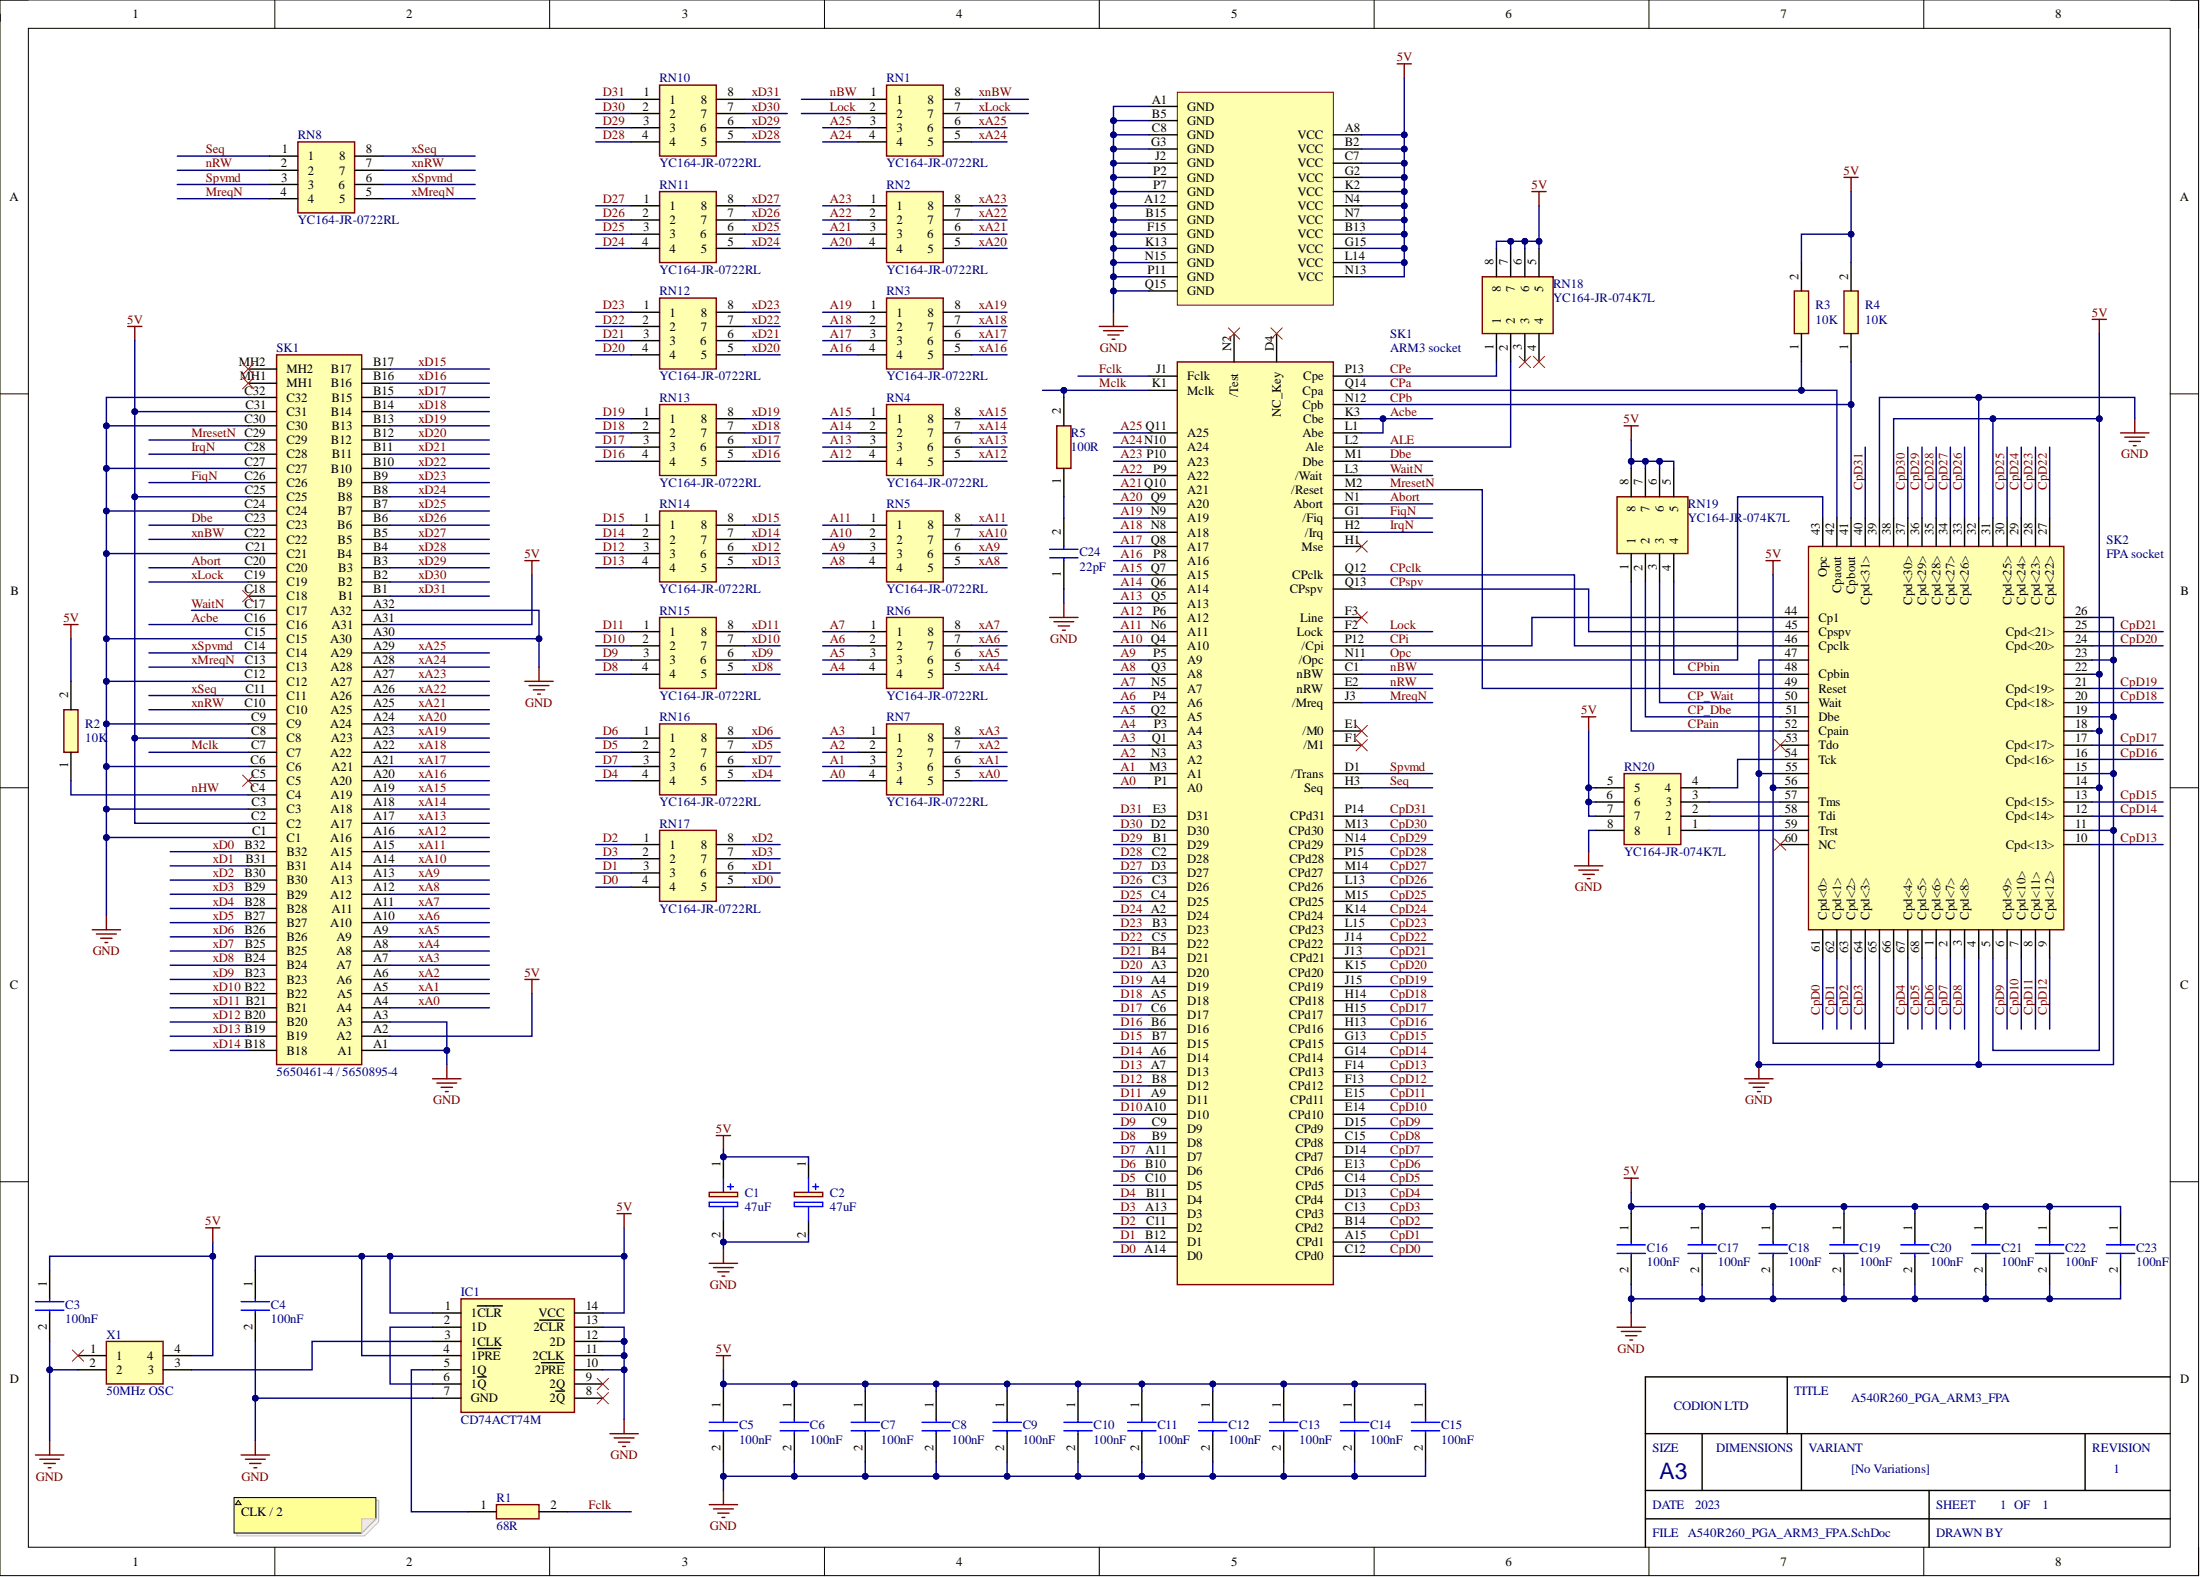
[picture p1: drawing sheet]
# Altium project A540R260_PGA_ARM3_FPA.PrjPcb
Project_Title: A540R260_PGA_ARM3_FPA; Sch_ReleaseDate: 2023; Sch_RevNo: 1
1 sheet, 53 parts. Net scope: global (net labels, ports and power ports of the same name join across sheets).
Board file: A540R260_PGA_ARM3_FPA.PcbDoc

## Sheet A540R260_PGA_ARM3_FPA.SchDoc
size A3; SheetNumber: 1; SheetTotal: 1

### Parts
(Parts that share a designator on the sheet are numbered #1, #2 ... from top to bottom, then left to right.)
C1  47uF  [EEE1AA101SP]
C2  47uF  [EEE1AA101SP]
C3  100nF  [CAPC2012X145N]
C4  100nF  [CAPC2012X145N]
C5  100nF  [CAPC2012X145N]
C6  100nF  [CAPC2012X145N]
C7  100nF  [CAPC2012X145N]
C8  100nF  [CAPC2012X145N]
C9  100nF  [CAPC2012X145N]
C10  100nF  [CAPC2012X145N]
C11  100nF  [CAPC2012X145N]
C12  100nF  [CAPC2012X145N]
C13  100nF  [CAPC2012X145N]
C14  100nF  [CAPC2012X145N]
C15  100nF  [CAPC2012X145N]
C16  100nF  [CAPC2012X145N]
C17  100nF  [CAPC2012X145N]
C18  100nF  [CAPC2012X145N]
C19  100nF  [CAPC2012X145N]
C20  100nF  [CAPC2012X145N]
C21  100nF  [CAPC2012X145N]
C22  100nF  [CAPC2012X145N]
C23  100nF  [CAPC2012X145N]
C24  22pF  [CAPC1608X90N]
IC1  CD74ACT74M  [SOIC127P600X175-14N]
R1  value 68R  [RESC2012X50N]  (hidden comment: CRCW080568R0FKEA)
R2  10K  [RESC2012X60N]
R3  10K  [RESC2012X60N]
R4  10K  [RESC2012X60N]
R5  100R  [RESC2012X60N]
RN1  YC164-JR-0722RL  [YC164JR072K2L]
RN2  YC164-JR-0722RL  [YC164JR072K2L]
RN3  YC164-JR-0722RL  [YC164JR072K2L]
RN4  YC164-JR-0722RL  [YC164JR072K2L]
RN5  YC164-JR-0722RL  [YC164JR072K2L]
RN6  YC164-JR-0722RL  [YC164JR072K2L]
RN7  YC164-JR-0722RL  [YC164JR072K2L]
RN8  YC164-JR-0722RL  [YC164JR072K2L]
RN10  YC164-JR-0722RL  [YC164JR072K2L]
RN11  YC164-JR-0722RL  [YC164JR072K2L]
RN12  YC164-JR-0722RL  [YC164JR072K2L]
RN13  YC164-JR-0722RL  [YC164JR072K2L]
RN14  YC164-JR-0722RL  [YC164JR072K2L]
RN15  YC164-JR-0722RL  [YC164JR072K2L]
RN16  YC164-JR-0722RL  [YC164JR072K2L]
RN17  YC164-JR-0722RL  [YC164JR072K2L]
RN18  YC164-JR-074K7L  [YC164JR07220RL]
RN19  YC164-JR-074K7L  [YC164JR07220RL]
RN20  YC164-JR-074K7L  [YC164JR07220RL]
SK1#1  ARM3 socket  [PGA_ARM3]
SK1#2  5650461-4 / 5650895-4  [56504614]
SK2  FPA socket  [MEMC_Socket]
X1  50MHz OSC  [DIPS762W56P1524L1778H241Q4N]

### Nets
5V: C1.1(+) C2.1(+) C3.1 C4.1 C5.1 C6.1 C7.1 C8.1 C9.1 C10.1 C11.1 C12.1 C13.1 C14.1 C15.1 C16.1 C17.1 C18.1 C19.1 C20.1 C21.1 C22.1 C23.1 IC1.1(1~{CLR}) IC1.4(1~{PRE}) IC1.14(VCC) R2.2 R3.2 R4.2 RN18.5 RN18.6 RN18.7 RN18.8 RN19.5 RN19.6 RN19.7 RN19.8 RN20.5 RN20.6 RN20.7 SK1#1.A8(VCC) SK1#1.B2(VCC) SK1#1.B13(VCC) SK1#1.C7(VCC) SK1#1.G2(VCC) SK1#1.G15(VCC) SK1#1.K2(VCC) SK1#1.L14(VCC) SK1#1.N4(VCC) SK1#1.N7(VCC) SK1#1.N13(VCC) SK1#2.A2 SK1#2.A31 SK1#2.C2 SK1#2.C8 SK1#2.C25 SK1#2.C31 SK2.5 SK2.14 SK2.18 SK2.22 SK2.31 SK2.38 SK2.56 SK2.66 X1.4
GND: C1.2(-) C2.2(-) C3.2 C4.2 C5.2 C6.2 C7.2 C8.2 C9.2 C10.2 C11.2 C12.2 C13.2 C14.2 C15.2 C16.2 C17.2 C18.2 C19.2 C20.2 C21.2 C22.2 C23.2 C24.1 IC1.7(GND) IC1.10(2~{PRE}) IC1.11(2CLK) IC1.12(2D) IC1.13(2~{CLR}) RN20.8 SK1#1.A1(GND) SK1#1.A12(GND) SK1#1.B5(GND) SK1#1.B15(GND) SK1#1.C8(GND) SK1#1.F15(GND) SK1#1.G3(GND) SK1#1.J2(GND) SK1#1.K13(GND) SK1#1.N15(GND) SK1#1.P2(GND) SK1#1.P7(GND) SK1#1.P11(GND) SK1#1.Q15(GND) SK1#2.A1 SK1#2.A3 SK1#2.A30 SK1#2.A32 SK1#2.C1 SK1#2.C3 SK1#2.C6 SK1#2.C9 SK1#2.C12 SK1#2.C15 SK1#2.C21 SK1#2.C24 SK1#2.C27 SK1#2.C30 SK1#2.C32 SK2.4 SK2.11 SK2.15 SK2.19 SK2.23 SK2.26 SK2.32 SK2.39 SK2.47 SK2.55 SK2.65 X1.2
A0: RN7.4 SK1#1.P1(A0)
A1: RN7.3 SK1#1.M3(A1)
A2: RN7.2 SK1#1.N3(A2)
A3: RN7.1 SK1#1.Q1(A3)
A4: RN6.4 SK1#1.P3(A4)
A5: RN6.3 SK1#1.Q2(A5)
A6: RN6.2 SK1#1.P4(A6)
A7: RN6.1 SK1#1.N5(A7)
A8: RN5.4 SK1#1.Q3(A8)
A9: RN5.3 SK1#1.P5(A9)
A10: RN5.2 SK1#1.Q4(A10)
A11: RN5.1 SK1#1.N6(A11)
A12: RN4.4 SK1#1.P6(A12)
A13: RN4.3 SK1#1.Q5(A13)
A14: RN4.2 SK1#1.Q6(A14)
A15: RN4.1 SK1#1.Q7(A15)
A16: RN3.4 SK1#1.P8(A16)
A17: RN3.3 SK1#1.Q8(A17)
A18: RN3.2 SK1#1.N8(A18)
A19: RN3.1 SK1#1.N9(A19)
A20: RN2.4 SK1#1.Q9(A20)
A21: RN2.3 SK1#1.Q10(A21)
A22: RN2.2 SK1#1.P9(A22)
A23: RN2.1 SK1#1.P10(A23)
A24: RN1.4 SK1#1.N10(A24)
A25: RN1.3 SK1#1.Q11(A25)
Abort: SK1#1.N1(Abort) SK1#2.C20
Acbe: SK1#1.K3(Cbe) SK1#1.L1(Abe) SK1#2.C16
ALE: RN18.2 SK1#1.L2(Ale)
CP_Dbe: RN19.2 SK2.51(Dbe)
CP_Wait: RN19.3 SK2.50(Wait)
CPa: R3.1 SK1#1.Q14(Cpa) SK2.42(Cpaout)
CPain: RN19.1 SK2.52(Cpain)
CPb: R4.1 SK1#1.N12(Cpb) SK2.41(Cpbout)
CPbin: RN19.4 SK2.48(Cpbin)
CPclk: SK1#1.Q12(CPclk) SK2.46(Cpclk)
CpD0: SK1#1.C12(CPd0) SK2.61(Cpd<0>)
CpD1: SK1#1.A15(CPd1) SK2.62(Cpd<1>)
CpD2: SK1#1.B14(CPd2) SK2.63(Cpd<2>)
CpD3: SK1#1.C13(CPd3) SK2.64(Cpd<3>)
CpD4: SK1#1.D13(CPd4) SK2.67(Cpd<4>)
CpD5: SK1#1.C14(CPd5) SK2.68(Cpd<5>)
CpD6: SK1#1.E13(CPd6) SK2.1(Cpd<6>)
CpD7: SK1#1.D14(CPd7) SK2.2(Cpd<7>)
CpD8: SK1#1.C15(CPd8) SK2.3(Cpd<8>)
CpD9: SK1#1.D15(CPd9) SK2.6(Cpd<9>)
CpD10: SK1#1.E14(CPd10) SK2.7(Cpd<10>)
CpD11: SK1#1.E15(CPd11) SK2.8(Cpd<11>)
CpD12: SK1#1.F13(CPd12) SK2.9(Cpd<12>)
CpD13: SK1#1.F14(CPd13) SK2.10(Cpd<13>)
CpD14: SK1#1.G14(CPd14) SK2.12(Cpd<14>)
CpD15: SK1#1.G13(CPd15) SK2.13(Cpd<15>)
CpD16: SK1#1.H13(CPd16) SK2.16(Cpd<16>)
CpD17: SK1#1.H15(CPd17) SK2.17(Cpd<17>)
CpD18: SK1#1.H14(CPd18) SK2.20(Cpd<18>)
CpD19: SK1#1.J15(CPd19) SK2.21(Cpd<19>)
CpD20: SK1#1.K15(CPd20) SK2.24(Cpd<20>)
CpD21: SK1#1.J13(CPd21) SK2.25(Cpd<21>)
CpD22: SK1#1.J14(CPd22) SK2.27(Cpd<22>)
CpD23: SK1#1.L15(CPd23) SK2.28(Cpd<23>)
CpD24: SK1#1.K14(CPd24) SK2.29(Cpd<24>)
CpD25: SK1#1.M15(CPd25) SK2.30(Cpd<25>)
CpD26: SK1#1.L13(CPd26) SK2.33(Cpd<26>)
CpD27: SK1#1.M14(CPd27) SK2.34(Cpd<27>)
CpD28: SK1#1.P15(CPd28) SK2.35(Cpd<28>)
CpD29: SK1#1.N14(CPd29) SK2.36(Cpd<29>)
CpD30: SK1#1.M13(CPd30) SK2.37(Cpd<30>)
CpD31: SK1#1.P14(CPd31) SK2.40(Cpd<31>)
CPe: RN18.1 SK1#1.P13(Cpe)
CPi: SK1#1.P12(/Cpi) SK2.44(Cp1)
CPspv: SK1#1.Q13(CPspv) SK2.45(Cpspv)
D0: RN17.4 SK1#1.A14(D0)
D1: RN17.3 SK1#1.B12(D1)
D2: RN17.1 SK1#1.C11(D2)
D3: RN17.2 SK1#1.A13(D3)
D4: RN16.4 SK1#1.B11(D4)
D5: RN16.2 SK1#1.C10(D5)
D6: RN16.1 SK1#1.B10(D6)
D7: RN16.3 SK1#1.A11(D7)
D8: RN15.4 SK1#1.B9(D8)
D9: RN15.3 SK1#1.C9(D9)
D10: RN15.2 SK1#1.A10(D10)
D11: RN15.1 SK1#1.A9(D11)
D12: RN14.3 SK1#1.B8(D12)
D13: RN14.4 SK1#1.A7(D13)
D14: RN14.2 SK1#1.A6(D14)
D15: RN14.1 SK1#1.B7(D15)
D16: RN13.4 SK1#1.B6(D16)
D17: RN13.3 SK1#1.C6(D17)
D18: RN13.2 SK1#1.A5(D18)
D19: RN13.1 SK1#1.A4(D19)
D20: RN12.4 SK1#1.A3(D20)
D21: RN12.3 SK1#1.B4(D21)
D22: RN12.2 SK1#1.C5(D22)
D23: RN12.1 SK1#1.B3(D23)
D24: RN11.4 SK1#1.A2(D24)
D25: RN11.3 SK1#1.C4(D25)
D26: RN11.2 SK1#1.C3(D26)
D27: RN11.1 SK1#1.D3(D27)
D28: RN10.4 SK1#1.C2(D28)
D29: RN10.3 SK1#1.B1(D29)
D30: RN10.2 SK1#1.D2(D30)
D31: RN10.1 SK1#1.E3(D31)
Dbe: SK1#1.M1(Dbe) SK1#2.C23
Fclk: R1.2 SK1#1.J1(Fclk)
FiqN: SK1#1.G1(/Fiq) SK1#2.C26
IrqN: SK1#1.H2(/Irq) SK1#2.C28
Lock: RN1.2 SK1#1.F2(Lock)
Mclk: R5.2 SK1#1.K1(Mclk) SK1#2.C7
MreqN: RN8.4 SK1#1.J3(/Mreq)
MresetN: SK1#1.M2(/Reset) SK1#2.C29 SK2.49(Reset)
nBW: RN1.1 SK1#1.C1(nBW)
nHW: R2.1 SK1#2.C4
nRW: RN8.2 SK1#1.E2(nRW)
Opc: SK1#1.N11(/Opc) SK2.43(Opc)
Seq: RN8.1 SK1#1.H3(Seq)
Spvmd: RN8.3 SK1#1.D1(/Trans)
WaitN: SK1#1.L3(/Wait) SK1#2.C17
xA0: RN7.5 SK1#2.A4
xA1: RN7.6 SK1#2.A5
xA2: RN7.7 SK1#2.A6
xA3: RN7.8 SK1#2.A7
xA4: RN6.5 SK1#2.A8
xA5: RN6.6 SK1#2.A9
xA6: RN6.7 SK1#2.A10
xA7: RN6.8 SK1#2.A11
xA8: RN5.5 SK1#2.A12
xA9: RN5.6 SK1#2.A13
xA10: RN5.7 SK1#2.A14
xA11: RN5.8 SK1#2.A15
xA12: RN4.5 SK1#2.A16
xA13: RN4.6 SK1#2.A17
xA14: RN4.7 SK1#2.A18
xA15: RN4.8 SK1#2.A19
xA16: RN3.5 SK1#2.A20
xA17: RN3.6 SK1#2.A21
xA18: RN3.7 SK1#2.A22
xA19: RN3.8 SK1#2.A23
xA20: RN2.5 SK1#2.A24
xA21: RN2.6 SK1#2.A25
xA22: RN2.7 SK1#2.A26
xA23: RN2.8 SK1#2.A27
xA24: RN1.5 SK1#2.A28
xA25: RN1.6 SK1#2.A29
xD0: RN17.5 SK1#2.B32
xD1: RN17.6 SK1#2.B31
xD2: RN17.8 SK1#2.B30
xD3: RN17.7 SK1#2.B29
xD4: RN16.5 SK1#2.B28
xD5: RN16.7 SK1#2.B27
xD6: RN16.8 SK1#2.B26
xD7: RN16.6 SK1#2.B25
xD8: RN15.5 SK1#2.B24
xD9: RN15.6 SK1#2.B23
xD10: RN15.7 SK1#2.B22
xD11: RN15.8 SK1#2.B21
xD12: RN14.6 SK1#2.B20
xD13: RN14.5 SK1#2.B19
xD14: RN14.7 SK1#2.B18
xD15: RN14.8 SK1#2.B17
xD16: RN13.5 SK1#2.B16
xD17: RN13.6 SK1#2.B15
xD18: RN13.7 SK1#2.B14
xD19: RN13.8 SK1#2.B13
xD20: RN12.5 SK1#2.B12
xD21: RN12.6 SK1#2.B11
xD22: RN12.7 SK1#2.B10
xD23: RN12.8 SK1#2.B9
xD24: RN11.5 SK1#2.B8
xD25: RN11.6 SK1#2.B7
xD26: RN11.7 SK1#2.B6
xD27: RN11.8 SK1#2.B5
xD28: RN10.5 SK1#2.B4
xD29: RN10.6 SK1#2.B3
xD30: RN10.7 SK1#2.B2
xD31: RN10.8 SK1#2.B1
xLock: RN1.7 SK1#2.C19
xMreqN: RN8.5 SK1#2.C13
xnBW: RN1.8 SK1#2.C22
xnRW: RN8.7 SK1#2.C10
xSeq: RN8.8 SK1#2.C11
xSpvmd: RN8.6 SK1#2.C14
NetC24_2: C24.2 R5.1
NetIC1_2: IC1.2(1D) IC1.6(1~{Q})
NetIC1_3: IC1.3(1CLK) X1.3
NetIC1_5: IC1.5(1Q) R1.1
NetRN20_1: RN20.1 SK2.59(Trst)
NetRN20_2: RN20.2 SK2.58(Tdi)
NetRN20_3: RN20.3 SK2.57(Tms)
NetRN20_4: RN20.4 SK2.54(Tck)

Not connected (* = marked no-connect by the designer): IC1 8(2~{Q})* 9(2Q)*; RN18 3* 4*; SK1#1 D4(NC_Key)* E1(/M0)* F1(/M1)* F3(Line)* H1(Mse)* N2(/Test)*; SK1#2 C5* C18* MH1* MH2*; SK2 53(Tdo)* 60(NC)*; X1 1*

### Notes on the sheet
- CLK / 2
